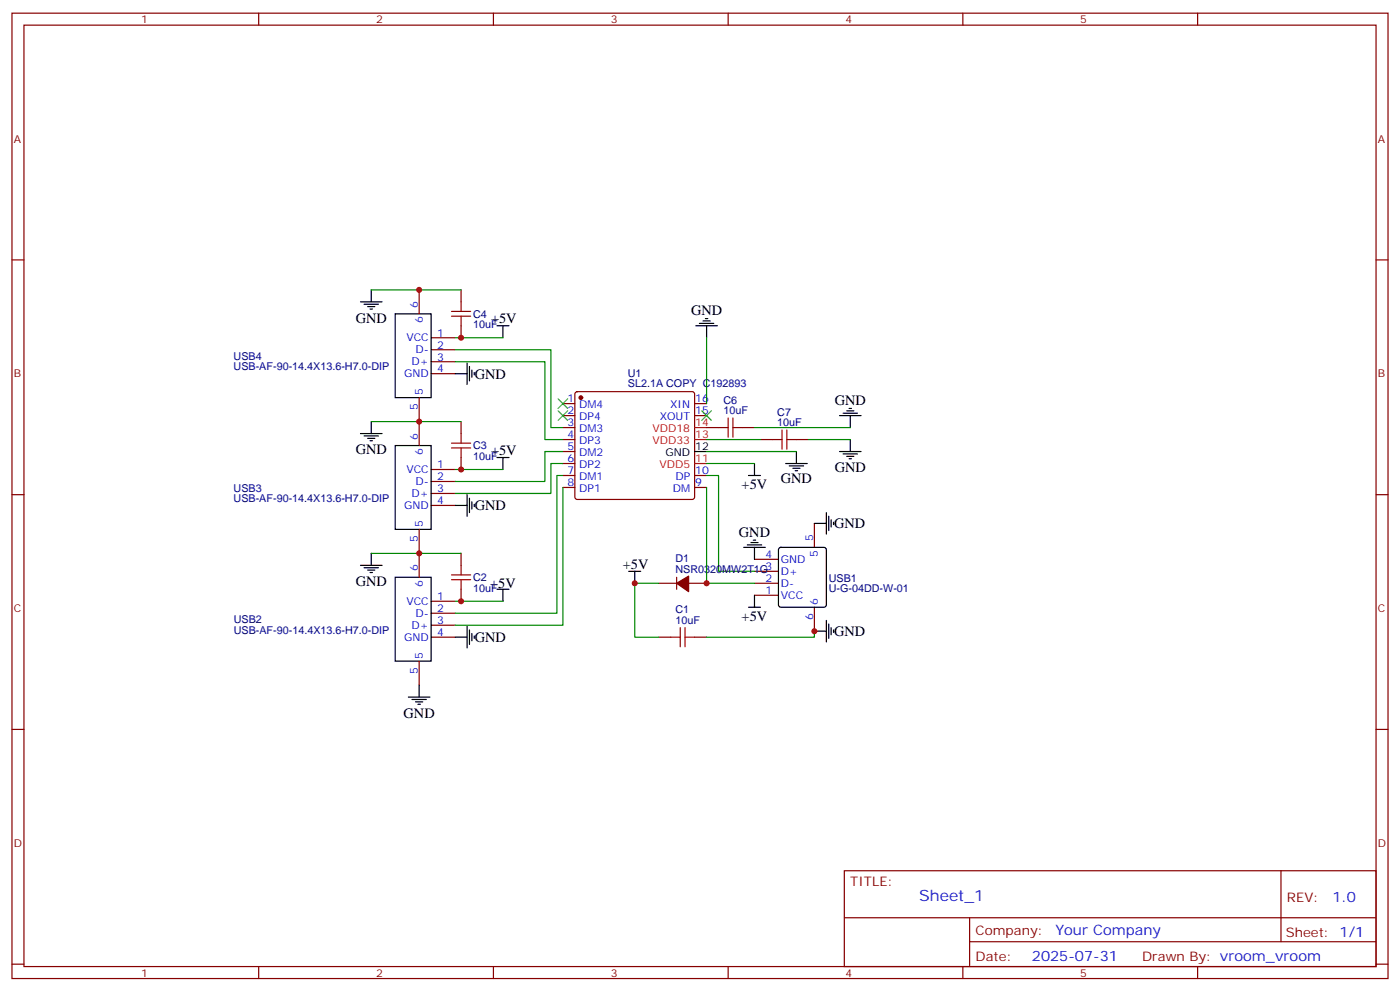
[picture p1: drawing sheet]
<svg xmlns="http://www.w3.org/2000/svg" width="412mm" height="292mm" viewBox="0 0 412 292" stroke-linecap="round" stroke-linejoin="round" font-family="sans-serif">
<g fill="none" stroke="#870000" stroke-width=".35">
<path d="M3.5 3.9h405.4v284.3h-405.4zM7.1 7.4h398.2v277.3h-398.2zM76.2 3.9v3.5M145.3 3.9v3.5M214.5 3.9v3.5M283.6 3.9v3.5M352.8 3.9v3.5M3.5 76.6h3.6M405.3 76.6h3.6M123.5 85.4v7M127 99.5h7.1M135.8 85.4v3.5"/>
<path d="M135.8 96v3.5M123.5 117.1v14.1M127 103h7.1M127 106.5h7.1M127 110.1h7.1M165.8 118.9h3.5M169.6 115.6l.4-.2h33.9l.5 .2 .2 .5v30.3l-.2 .5-.5 .2h-33.9l-.5-.2-.2-.5v-30.3zM204.6 118.9h3.5M127 138.3h7.1M135.8 124.2v3.5M135.8 134.8v3.5M165.8 122.4h3.5"/>
<path d="M165.8 125.9h3.5M165.8 129.5h3.5M165.8 133h3.5M165.8 136.5h3.5M204.6 122.4h3.5M208.1 125.9h3.6M218.7 125.9h3.5M224 129.5h3.5M234.6 129.5h3.5M3.5 145.7h3.6M123.5 155.9v14.1M127 141.8h7.1"/>
<path d="M127 145.3h7.1M127 148.9h7.1M165.8 140.1h3.5M165.8 143.6h3.5M204.6 140.1h3.5M204.6 143.6h3.5M239.9 154.2v7M405.3 145.7h3.6M127 177.1h7.1M135.8 163v3.5M135.8 173.6v3.5M194 171.8h5.3"/>
<path d="M199.3 170v3.6M202.8 171.8h5.3M222.2 164.7h7.1M222.2 168.3h7.1M222.2 171.8h7.1M222.2 175.3h7.1M239.9 178.9v7M123.5 194.7v7.1M127 180.6h7.1M127 184.2h7.1M127 187.7h7.1M194 187.7h3.6"/>
<path d="M204.6 187.7h3.5M3.5 214.8h3.6M405.3 214.8h3.6M248.7 256.5h156.6v28.2h-156.6zM377.3 256.5v20.9M248.7 270.3h156.5M285.6 277.4h119.6M285.6 270.3v14.1M3.5 284h3.6M76.2 284.7v3.5M145.3 284.7v3.5M214.5 284.7v3.5"/>
<path d="M283.6 284.7v3.5M352.8 284.7v3.5M405.3 284h3.6"/>
</g>
<g fill="none" stroke="#000" stroke-width=".35">
<path d="M106.2 88.9h6.3M107.2 89.6h4.3M108.3 90.3h2.1M109 91h.7M109.4 85.4v3.5M116.4 92.4h10.6v24.7h-10.6zM146.4 96h3.5M148.2 96v3.5M205 96h6.3M206 95.3h4.3M207.1 94.5h2.1M207.8 93.8h.7"/>
<path d="M208.1 96v3.5M134.1 110.1h3.5M137.6 106.9v6.3M138.3 108v4.2M139 109v2.1M139.7 109.7v.7M106.2 127.7h6.3M107.2 128.4h4.3M108.3 129.1h2.1M109 129.8h.7M109.4 124.2v3.5M116.4 131.2h10.6v24.7h-10.6z"/>
<path d="M146.4 134.8h3.5M148.2 134.8v3.5M204.6 133h3.5M222.2 136.5v3.6M231.4 136.5h6.4M232.5 137.2h4.2M233.5 137.9h2.2M234.2 138.6h.7M234.6 133v3.5M247.3 133h6.3M247.3 122.4h6.3M248.4 133.7h4.2"/>
<path d="M248.4 121.7h4.2M249.4 134.4h2.1M249.4 121h2.1M250.1 135.1h.7M250.1 120.3h.7M250.5 122.4v3.5M250.5 129.5v3.5M134.1 148.9h3.5M137.6 145.7v6.3M138.3 146.8v4.2M139 147.8v2.1M139.7 148.5v.7"/>
<path d="M220.5 140.1h3.5M221.2 159.8h2.1M221.9 159.1h.7M239.9 154.2h3.5M243.4 151v6.3M244.1 152v4.3M244.8 153.1v2.1M245.5 153.8v.7M106.2 166.5h6.3M107.2 167.2h4.3M108.3 167.9h2.1M109 168.6h.7"/>
<path d="M109.4 163v3.5M116.4 170h10.6v24.7h-10.6zM146.4 173.6h3.5M148.2 173.6v3.5M185.2 168.3h3.5M187 168.3v3.5M219.1 161.2h6.3M220.1 160.5h4.3M220.5 178.9h3.5M222.2 161.2v3.5M222.2 175.3v3.6M229.5 161.4l.5-.2h12.7l.5 .2 .2 .5v16.3l-.2 .5-.5 .2h-12.7l-.5-.3-.2-.4v-16.3z"/>
<path d="M134.1 187.7h3.5M137.6 184.5v6.4M138.3 185.6v4.2M139 186.6v2.1M139.7 187.3v.7M239.9 185.9h3.5M243.4 182.7v6.4M244.1 183.8v4.2M244.8 184.9v2.1M245.5 185.6v.7M120.3 205.3h6.3M121.4 206h4.2"/>
<path d="M122.4 206.7h2.1M123.1 207.4h.7M123.5 201.8v3.5"/>
</g>
<g fill="#870000" stroke="#870000" stroke-width=".35">
<path d="M199.3 171.8l3.5-2.1v4.6z"/>
<circle cx="171.1" cy="117.1" r=".53"/>
</g>
<path d="M204.6 136.5h3.5M204.6 129.5h3.5M204.6 125.9h3.5" fill="none" stroke="#f00" stroke-width=".35"/>
<g fill="none" stroke="#008700" stroke-width=".35">
<path d="M109.4 85.4h26.4M134.1 99.5h14.1M208.1 99.5v19.4M134.1 103h28.2v22.9h3.5M134.1 106.5h26.4v23h5.3M109.4 124.2h26.4M134.1 138.3h14.1M165.8 133h-5.3v8.8h-26.4M165.8 136.5h-3.5v8.8h-28.2M208.1 133h26.5M208.1 136.5h14.1M208.1 129.5h15.9"/>
<path d="M222.2 125.9h28.3M238.1 129.5h12.4M165.8 140.1h-1.8v40.5h-29.9M165.8 143.6v40.6h-31.7M208.1 140.1h3.6v28.2h10.5M208.1 143.6v28.2h14.1M109.4 163h26.4M134.1 177.1h14.1M194 171.8h-7v15.9h7M239.9 185.9v1.8h-31.8"/>
</g>
<g fill="none" stroke="#a10000" stroke-width=".35">
<path d="M133 93.1h5.6M133 91.7h5.6M135.8 88.9v2.8M135.8 93.1v2.9M133 131.9h5.6M133 130.5h5.6M135.8 127.7v2.8M135.8 131.9v2.9M211.7 125.9h2.8M214.5 123.1v5.7M215.9 125.9h2.8M215.9 123.1v5.7"/>
<path d="M227.5 129.5h2.9M230.4 126.6v5.7M231.8 129.5h2.8M231.8 126.6v5.7M133 170.7h5.6M133 169.3h5.6M135.8 166.5v2.8M135.8 170.7v2.9M197.6 187.7h2.8M200.4 184.9v5.6M201.8 187.7h2.8M201.8 184.9v5.6"/>
</g>
<path d="M164.4 117.5l2.8 2.8M167.2 117.5l-2.8 2.8M164.4 121l2.8 2.8M167.2 121l-2.8 2.8M206.7 121l2.8 2.8M209.5 121l-2.8 2.8" fill="none" stroke="#3c3" stroke-width=".35"/>
<g fill="#c00">
<circle cx="123.5" cy="85.4" r=".88"/>
<circle cx="123.5" cy="124.2" r=".88"/>
<circle cx="123.5" cy="163" r=".88"/>
<circle cx="187" cy="171.8" r=".88"/>
<circle cx="239.9" cy="185.9" r=".88"/>
<circle cx="135.8" cy="177.1" r=".88"/>
<circle cx="135.8" cy="138.3" r=".88"/>
<circle cx="135.8" cy="99.5" r=".88"/>
<circle cx="208.1" cy="171.8" r=".88"/>
</g>
<text font-size="4.6" fill="#00f" x="270.8" y="265.5">Sheet_1</text>
<g font-size="4.2">
<text x="104.8" y="95">GND</text>
<text x="144.6" y="95.3">+5V</text>
<text x="203.6" y="92.8">GND</text>
<text x="139.9" y="111.5">GND</text>
<text x="245.9" y="119.3">GND</text>
<text x="104.8" y="133.8">GND</text>
<text x="144.6" y="134.1">+5V</text>
<text x="230" y="142.2">GND</text>
<text x="245.9" y="139.1">GND</text>
<text x="218.4" y="144">+5V</text>
<text x="139.9" y="150.4">GND</text>
<text x="245.7" y="155.6">GND</text>
<text x="217.7" y="158.1">GND</text>
<text x="183.4" y="167.6">+5V</text>
<text x="104.8" y="172.6">GND</text>
<text x="144.4" y="173.3">+5V</text>
<text x="218.4" y="182.8">+5V</text>
<text x="139.9" y="189.2">GND</text>
<text x="245.7" y="187.4">GND</text>
<text x="118.9" y="211.4">GND</text>
</g>
<g font-size="4.2" fill="#00f">
<text x="392.5" y="265.7">1.0</text>
<text x="310.9" y="275.3">Your Company</text>
<text x="304" y="283.1">2025-07-31</text>
</g>
<g font-size="3.9" fill="#800">
<text x="250.5" y="261.1">TITLE:</text>
<text x="379.1" y="265.7">REV:</text>
<text x="287.4" y="275.3">Company:</text>
<text x="378.7" y="275.9">Sheet: 1/1</text>
<text x="287.4" y="282.9">Date:</text>
<text x="336.4" y="283">Drawn By: vroom_vroom</text>
</g>
<g font-size="3.2" fill="#800">
<text x="41.6" y="6.9">1</text>
<text x="110.8" y="6.9">2</text>
<text x="179.9" y="6.9">3</text>
<text x="249.1" y="6.9">4</text>
<text x="318.2" y="6.9">5</text>
<text x="4.1" y="42">A</text>
<text x="405.9" y="42">A</text>
<text x="4.1" y="111.1">B</text>
<text x="405.9" y="111.1">B</text>
<text x="4.1" y="180.3">C</text>
<text x="405.9" y="180.3">C</text>
<text x="4.1" y="249.4">D</text>
<text x="405.9" y="249.4">D</text>
<text x="41.6" y="287.7">1</text>
<text x="110.8" y="287.7">2</text>
<text x="179.9" y="287.7">3</text>
<text x="249.1" y="287.7">4</text>
<text x="318.2" y="287.7">5</text>
</g>
<g font-size="3.2" fill="#00f">
<text x="123.1" y="90.7" transform="rotate(-90 123.1 90.7)">6</text>
<text x="124.5" y="95.2" transform="rotate(-90 124.5 95.2)">6</text>
<text x="119.7" y="100.5">VCC</text>
<text x="128.8" y="99.1">1</text>
<text x="121.3" y="107.6">D+</text>
<text x="122.4" y="104.1">D-</text>
<text x="128.8" y="102.7">2</text>
<text x="128.8" y="106.2">3</text>
<text x="119" y="111.1">GND</text>
<text x="128.8" y="109.7">4</text>
<text x="124.5" y="116.4" transform="rotate(-90 124.5 116.4)">5</text>
<text x="167.1" y="118.5">1</text>
<text x="204.8" y="118.5">16</text>
<text x="123.1" y="120.9" transform="rotate(-90 123.1 120.9)">5</text>
<text x="167.1" y="122.1">2</text>
<text x="167.1" y="125.6">3</text>
<text x="170.6" y="120.3">DM4</text>
<text x="170.6" y="123.8">DP4</text>
<text x="194.4" y="123.8">XOUT</text>
<text x="197.4" y="120.3">XIN</text>
<text x="204.8" y="122.1">15</text>
<text x="123.1" y="129.5" transform="rotate(-90 123.1 129.5)">6</text>
<text x="167.1" y="129.1">4</text>
<text x="170.6" y="127.4">DM3</text>
<text x="170.6" y="130.9">DP3</text>
<text x="124.5" y="134" transform="rotate(-90 124.5 134)">6</text>
<text x="128.8" y="137.9">1</text>
<text x="167.1" y="132.6">5</text>
<text x="167.1" y="136.2">6</text>
<text x="170.6" y="134.4">DM2</text>
<text x="170.6" y="137.9">DP2</text>
<text x="119.7" y="139.3">VCC</text>
<text x="122.4" y="142.9">D-</text>
<text x="128.8" y="141.5">2</text>
<text x="167.1" y="139.7">7</text>
<text x="167.1" y="143.2">8</text>
<text x="170.6" y="141.5">DM1</text>
<text x="198.9" y="141.5">DP</text>
<text x="204.8" y="143.2">9</text>
<text x="204.8" y="139.7">10</text>
<text x="119" y="149.9">GND</text>
<text x="121.3" y="146.4">D+</text>
<text x="128.8" y="145">3</text>
<text x="128.8" y="148.5">4</text>
<text x="170.6" y="145">DP1</text>
<text x="198.2" y="145">DM</text>
<text x="124.5" y="155.2" transform="rotate(-90 124.5 155.2)">5</text>
<text x="123.1" y="159.7" transform="rotate(-90 123.1 159.7)">5</text>
<text x="239.5" y="159.5" transform="rotate(-90 239.5 159.5)">5</text>
<text x="225.5" y="164.4">4</text>
<text x="230" y="165.8">GND</text>
<text x="240.9" y="163.9" transform="rotate(-90 240.9 163.9)">5</text>
<text x="123.1" y="168.3" transform="rotate(-90 123.1 168.3)">6</text>
<text x="124.5" y="172.8" transform="rotate(-90 124.5 172.8)">6</text>
<text x="225.5" y="171.5">2</text>
<text x="230" y="169.3">D+</text>
<text x="230" y="172.9">D-</text>
<text x="119.7" y="178.2">VCC</text>
<text x="128.8" y="176.7">1</text>
<text x="225.5" y="175">1</text>
<text x="230" y="176.4">VCC</text>
<text x="240.9" y="178.2" transform="rotate(-90 240.9 178.2)">6</text>
<text x="121.3" y="185.2">D+</text>
<text x="122.4" y="181.7">D-</text>
<text x="128.8" y="180.3">2</text>
<text x="128.8" y="183.8">3</text>
<text x="239.5" y="182.6" transform="rotate(-90 239.5 182.6)">6</text>
<text x="119" y="188.7">GND</text>
<text x="128.8" y="187.3">4</text>
<text x="124.5" y="194" transform="rotate(-90 124.5 194)">5</text>
<text x="123.1" y="198.5" transform="rotate(-90 123.1 198.5)">5</text>
</g>
<g font-size="3.2" fill="#000080">
<text x="139.3" y="93.6">C4</text>
<text x="139.3" y="96.7">10uF</text>
<text x="68.8" y="106">USB4</text>
<text x="68.8" y="109.1">USB-AF-90-14.4X13.6-H7.0-DIP</text>
<text x="184.9" y="111.1">U1</text>
<text x="184.9" y="114.1">SL2.1A COPY C192893</text>
<text x="213.1" y="118.9">C6</text>
<text x="213.1" y="122.1">10uF</text>
<text x="229" y="125.6">10uF</text>
<text x="229" y="122.4">C7</text>
<text x="139.3" y="135.5">10uF</text>
<text x="139.3" y="132.4">C3</text>
<text x="68.8" y="147.9">USB-AF-90-14.4X13.6-H7.0-DIP</text>
<text x="68.8" y="144.9">USB3</text>
<text x="199" y="165.5">D1</text>
<text x="139.3" y="171.2">C2</text>
<text x="199" y="168.6">NSR0320MW2T1G3</text>
<text x="244.1" y="171.3">USB1</text>
<text x="139.3" y="174.3">10uF</text>
<text x="244.1" y="174.3">U-G-04DD-W-01</text>
<text x="68.8" y="183.5">USB2</text>
<text x="199" y="183.8">10uF</text>
<text x="199" y="180.6">C1</text>
<text x="68.8" y="186.7">USB-AF-90-14.4X13.6-H7.0-DIP</text>
</g>
<g font-size="3.2" fill="#f00">
<text x="204.8" y="125.6">14</text>
<text x="192.2" y="130.9">VDD33</text>
<text x="192.2" y="127.4">VDD18</text>
<text x="204.8" y="129.1">13</text>
<text x="194.2" y="137.9">VDD5</text>
<text x="204.8" y="136.2">11</text>
</g>
<g font-size="3.2">
<text x="196" y="134.4">GND</text>
<text x="204.8" y="132.6">12</text>
</g>
</svg>
